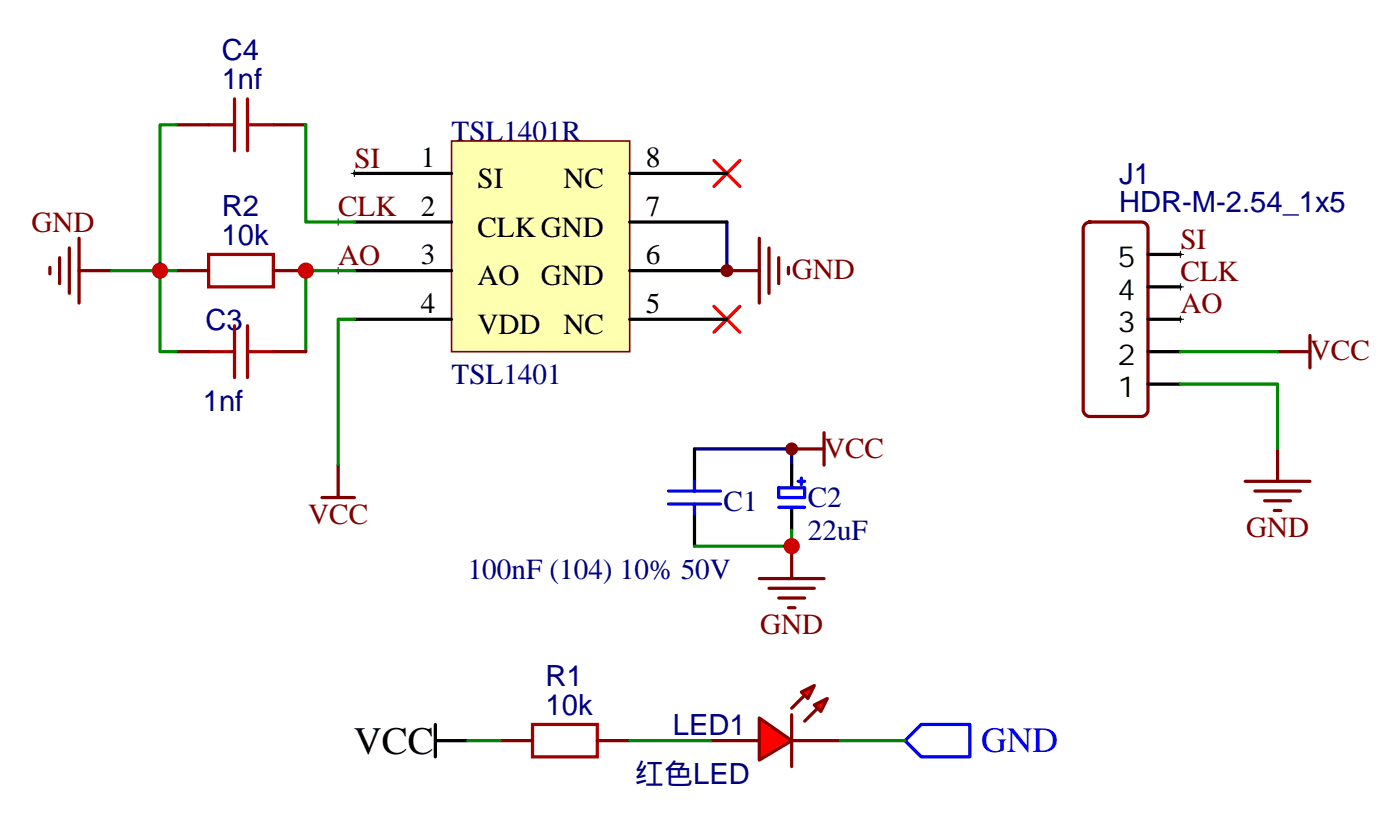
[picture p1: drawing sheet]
<svg xmlns="http://www.w3.org/2000/svg" width="152mm" height="89mm" viewBox="0 0 152 89" stroke-linecap="round" stroke-linejoin="round" font-family="sans-serif">
<g fill="none" stroke="#800000" stroke-width=".35">
<path d="M79.2 29.5h3.5M82.7 25.9v7.1M83.7 27v4.9M84.8 28v2.9M85.9 29.1v.7M139.1 38.3h3.6M142.7 36.5v3.5M35.1 54.2h3.5M36.8 50.6v3.6M86.2 59.4v3.6M86.2 48.9h3.5M89.7 47.1v3.5"/>
<path d="M135.6 52.4h7.1M136.7 53.4h4.9M137.7 54.5h2.8M138.8 55.6h.7M139.1 48.9v3.5M82.7 63h7M83.7 64h5M84.8 65.1h2.8M85.9 66.1h.7"/>
</g>
<path d="M38.2 18.9h.7M38.6 18.5v.7M36.5 24.2h.7M36.5 29.5h.7M36.8 23.8v.7M36.8 29.1v.7M128.2 34.7h.7M128.2 31.2h.7M128.2 27.7h.7M128.6 27.3v.7M128.6 30.9v.7M128.6 34.4v.7" fill="none" stroke="#000" stroke-width=".11"/>
<path d="M79.2 24.2v5.3M75.6 48.9h10.6v1.7" fill="none" stroke="#000080" stroke-width=".35"/>
<path d="M77.8 17.5l2.8 2.8M80.6 17.5l-2.8 2.8M77.8 33.3l2.8 2.9M80.6 33.3l-2.8 2.9" fill="none" stroke="#f00" stroke-width=".35"/>
<path d="M75.6 48.9v3.5M75.6 55.9v3.5M86.2 50.6v2.3M86.2 55.4v2.3" fill="none" stroke="#000" stroke-width=".35"/>
<path d="M72.8 53.4h5.7M72.8 54.9h5.7M75.6 52.4v1M75.6 54.9v1M84.8 53.1h2.8v1.1h-2.8zM84.8 55.2h2.8M86.9 52.4h.7M87.3 52v.7" fill="none" stroke="#00f" stroke-width=".35"/>
<path d="M49.2 15.3h19.4v23h-19.4z" fill="#ffffb0" stroke="#800000" stroke-width=".18"/>
<path d="M38.6 18.9h10.6M68.6 18.9h10.6M38.6 24.2h10.6M38.6 29.5h10.6M38.6 34.7h10.6M68.6 24.2h10.6M68.6 29.5h10.6M68.6 34.7h10.6" fill="none" stroke="#000" stroke-width=".35"/>
<path d="M98.6 80.6l1.7-1.8h5.3v3.6h-5.3z" fill="none" stroke="#00f" stroke-width=".35"/>
<path d="M58 78.8h7.1v3.6h-7.1z" fill="none" stroke="#a10000" stroke-width=".35"/>
<path d="M54.5 80.6h3.5M65.1 80.6h3.5" fill="none" stroke="#870000" stroke-width=".35"/>
<g fill="#f00" stroke="#870000" stroke-width=".35">
<path d="M82.7 78.1l3.5 2.5-3.5 2.1z"/>
<path d="M86.2 77.8v5.6z"/>
</g>
<g fill="#870000" stroke="#870000" stroke-width=".35">
<path d="M86.2 77.1l1.4-1.4z"/>
<path d="M87.6 78.5l1.4-1.4z"/>
</g>
<g fill="#f00" stroke="#870000" stroke-width=".35">
<path d="M87.3 75.3l1.4-.7-.7 1.4z"/>
<path d="M88.7 76.7l1.4-.7-.7 1.4z"/>
</g>
<path d="M19.2 13.6h3.5M29.8 13.6h3.5M19.2 29.5h3.5M19.2 38.3h3.5M29.8 29.5h3.5M29.8 38.3h3.5M118.2 24.4l.5-.2h5.6a.71 .71 0 0 1 .7 .7v19.7a.76 .76 0 0 1-.7 .7h-5.6a.76 .76 0 0 1-.7-.7v-19.7zM77.4 80.6h5.3M86.2 80.6h5.3" fill="none" stroke="#870000" stroke-width=".35"/>
<path d="M125 38.3h3.6M125 34.7h3.6M125 31.2h3.6M125 27.7h3.6M125 41.8h3.6M47.4 78.8v3.6M47.4 80.6h3.5" fill="none" stroke="#000" stroke-width=".35"/>
<path d="M19.2 13.6h-1.8v24.7h1.8M33.3 13.6v10.6h5.3M12.1 29.5h7.1M38.6 29.5h-5.3v8.8M38.6 34.7h-1.8v15.9M128.6 38.3h10.5M86.2 57.7v1.7h-10.6M128.6 41.8h10.5v7.1M50.9 80.6h3.6M68.6 80.6h8.8M91.5 80.6h7.1" fill="none" stroke="#008700" stroke-width=".35"/>
<path d="M22.7 13.6h2.8M25.5 10.8v5.6M27 10.8v5.6M27 13.6h2.8M22.7 27.7h7.1v3.5h-7.1zM22.7 38.3h2.8M25.5 35.5v5.6M27 35.5v5.6M27 38.3h2.8" fill="none" stroke="#a10000" stroke-width=".35"/>
<path d="M5.4 29.1v.7M6.5 28v2.9M7.5 27v4.9M8.6 29.5h3.5M8.6 25.9v7.1" fill="none" stroke="#800000" stroke-width=".35"/>
<g fill="#800000">
<circle cx="79.2" cy="29.5" r=".71"/>
<circle cx="86.2" cy="48.9" r=".71"/>
</g>
<g fill="#c00">
<circle cx="86.2" cy="59.4" r=".88"/>
<circle cx="17.4" cy="29.5" r=".88"/>
<circle cx="33.3" cy="29.5" r=".88"/>
</g>
<text font-size="4.2" x="38.5" y="82.1">VCC</text>
<text font-size="3.9" fill="#00f" x="106.8" y="81.9">GND</text>
<g font-size="3.2" fill="#000080">
<text x="24.1" y="9.7">1nf</text>
<text x="24.1" y="6.5">C4</text>
<text x="49.2" y="15.3">TSL1401R</text>
<text x="24.1" y="23.5">R2</text>
<text x="121.9" y="23.1">HDR-M-2.54_1x5</text>
<text x="121.9" y="20">J1</text>
<text x="24.1" y="26.6">10k</text>
<text x="22.4" y="35.9">C3</text>
<text x="49.2" y="41.8">TSL1401</text>
<text x="22.1" y="44.7">1nf</text>
<text x="78.8" y="55.6">C1</text>
<text x="88" y="58.7">22uF</text>
<text x="88" y="55.2">C2</text>
<text x="50.9" y="63">100nF (104) 10% 50V</text>
<text x="59.4" y="77.8">10k</text>
<text x="59.4" y="74.6">R1</text>
<text x="73.3" y="80">LED1</text>
<text x="69.1" y="85.3">红色LED</text>
</g>
<g font-size="3.2" fill="#800000">
<text x="36.8" y="23.5">CLK</text>
<text x="38.6" y="18.2">SI</text>
<text x="3.4" y="25.2">GND</text>
<text x="36.8" y="28.8">AO</text>
<text x="128.6" y="27.1">SI</text>
<text x="86.2" y="30.4">GND</text>
<text x="128.6" y="34.1">AO</text>
<text x="128.6" y="30.6">CLK</text>
<text x="142.7" y="39.2">VCC</text>
<text x="89.7" y="49.8">VCC</text>
<text x="33.6" y="57.1">VCC</text>
<text x="135.7" y="58.5">GND</text>
<text x="82.8" y="69">GND</text>
</g>
<g font-size="3.2">
<text x="45.8" y="18.2">1</text>
<text x="45.8" y="23.5">2</text>
<text x="52" y="20.5">SI</text>
<text x="61.4" y="20.5">NC</text>
<text x="70.3" y="23.5">7</text>
<text x="70.3" y="18.2">8</text>
<text x="45.8" y="28.8">3</text>
<text x="52" y="25.8">CLK GND</text>
<text x="70.3" y="28.8">6</text>
<text x="121.7" y="29.1">5</text>
<text x="45.8" y="34">4</text>
<text x="52" y="31">AO</text>
<text x="58.9" y="31">GND</text>
<text x="70.3" y="34">5</text>
<text x="121.7" y="32.6">4</text>
<text x="52" y="36.3">VDD</text>
<text x="61.4" y="36.3">NC</text>
<text x="121.7" y="39.7">2</text>
<text x="121.7" y="36.2">3</text>
<text x="121.7" y="43.2">1</text>
</g>
</svg>
